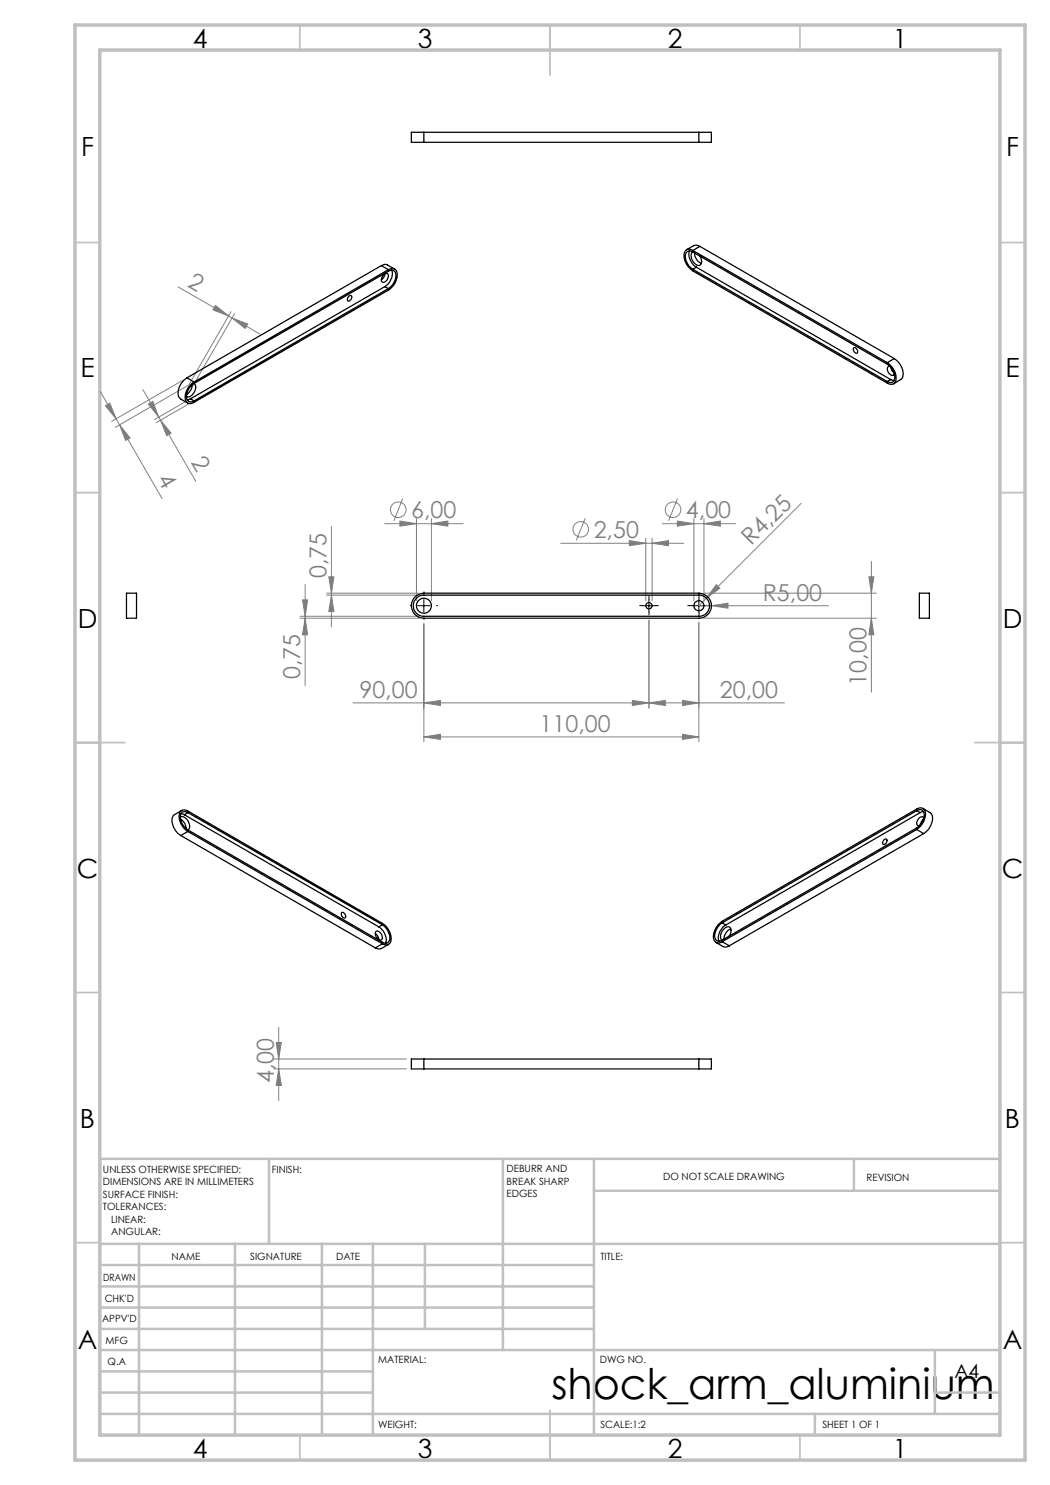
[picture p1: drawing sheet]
<svg xmlns="http://www.w3.org/2000/svg" width="210mm" height="297mm" viewBox="0 0 210 297" stroke-linecap="round" stroke-linejoin="round" font-family="sans-serif">
<g fill="none" stroke="#808080" stroke-width=".2">
<path d="M35.6 57.4l10.1 5.8M20 78.3l3.2 5.4M28.6 77.9l3.1 5.5M36.5 76.1l-14.2 8.2M37.9 76.9l-14.9 8.6M43.1 61.1l2.6 2.1-3.1-1.2zM45.7 63.2l.7 .4M46.2 62.3l-8.3 14.5M46.4 63.6l5.5 3.2M46.4 63.6l3.1 1.2-.5 .9zM46.9 62.7l-8.3 14.4M21.1 81.2l.9-.6 1.2 3.1z"/>
<path d="M23.2 83.7l.7 1.3M23.9 85l8.5 14.7M23.9 85l2.1 2.6-.9 .5zM29.7 80.8l.9-.5 1.1 3.1zM31.7 83.4l.4 .6M32.1 84l2.1 2.6-.9 .5zM32.1 84l7.1 12.3M37.2 80.3l-6.3 3.6M37.9 80.7l-6.6 3.8M80.5 99.7l-1.7 4.5M135.5 99.7l-1.8 4.5M60.5 120h1l-.5 3.3z"/>
<path d="M61 116.9v20.2M65.3 119h18.5M65.3 118.6h18.5M65.8 115.4h1l-.5 3.2zM66.3 119l.5 3.3h-1zM66.3 105.3v20.1M76.9 104.7h15.7M80 104.2l3.3 .5-3.3 .5zM83.3 103.7v16.5M86.3 104.7l3.3-.5v1zM86.3 103.7v16.5M112.1 108.7h24.7"/>
<path d="M117.1 103.6l-1.8 4.5M125.9 108.1l3.3 .6-3.3 .4zM129.2 107.6v12.6M130.4 108.7l3.3-.6v1zM130.4 107.6v12.6M132.4 104.7h14.7M135.5 104.2l3.3 .5-3.3 .5zM138.8 103.7v16.5M140.8 104.7l3.3-.5v1zM140.8 103.7v16.5M140.8 118.6h34.5M143.3 116.9l.7 .7-2.7 2z"/>
<path d="M160.2 100.7l-20.4 20.4h25.9M173.8 115.4h1l-.5 3.2zM174.3 112.3v26.1M60 123.6h23.8M60 123.3h23.8M61 123.6l.5 3.4h-1zM84.8 124.6v23.8M129.8 124v17.6M139.8 124.4v24M140.8 123.6h34.5M142.3 121.1l3.3-.5v1zM174.3 123.6l.5 3.4h-1z"/>
<path d="M70.6 140.6h86.3M84.8 147.4l3.3-.5v1zM84.8 140.6l3.3-.5v1zM84.8 147.4h55M126.5 140.1l3.3 .5-3.3 .5zM129.8 140.6l3.3-.5v1zM136.5 146.9l3.3 .5-3.3 .5zM136.5 140.1l3.3 .5-3.3 .5zM54.8 211.8h26.5M54.8 213.8h26.5M55.2 208.5h1.1l-.6 3.3zM55.7 205.5v14.6"/>
<path d="M55.7 213.8l.6 3.3h-1.1z"/>
<circle cx="79.7" cy="101.9" r="1.55"/>
<circle cx="116.2" cy="105.9" r="1.55"/>
<circle cx="134.6" cy="101.9" r="1.55"/>
</g>
<path d="M84.8 118.6v-.2M129.8 119.9v-.6M139.8 119.9v-1M82.3 121.1h-.3M84.8 123.6v.3M87.3 121.1h.2M128.5 121.1h-.6M129.8 122.4v.6M131 121.1h.7M138.5 121.1h-1M139.8 122.4v1M141 121.1h1" fill="none" stroke="#000" stroke-width=".2" stroke-dasharray="15.2 1.3 1.3 1.3"/>
<path d="M84.8 119.9v2.5M129.8 119.9v2.5M139.8 119.9v2.5M83.5 121.1h2.5M128.5 121.1h2.5M138.5 121.1h2.5" fill="none" stroke="#000" stroke-width=".2"/>
<g fill="none" stroke="#c0c0c0" stroke-width=".35">
<path d="M60 5v5M110 5v10M160 5v5M15 48.5h5M200 48.5h5M15 98.5h5M200 98.5h5M15 148.5h10M195 148.5h10M15 198.5h5M200 198.5h5M15 248.5h5"/>
<path d="M200 248.5h5M60 287v5M110 282v10M160 287v5"/>
</g>
<g fill="none" stroke="#c0c0c0" stroke-width=".5">
<path d="M53.8 231.8v17M100.6 231.8v38.2M118.8 231.8v55.2M118.8 238.2h81.2M170.8 231.8v6.4M200 231.8h-180v55.2M20 248.8h180M20 257.3h98.8M20 253h98.8M27.8 248.8v38.2M47 248.8v38.2M64.4 248.8v38.2"/>
<path d="M74.6 248.8v38.2M85 248.8v17M20 265.8h98.8M20 261.5h98.8M20 278.5h54.6M20 274.3h54.6M20 270h180M187 278.5h13M187 270v12.8M20 282.8h180M163 282.8v4.2"/>
</g>
<path d="M15 5h190v287h-190zM20 10h180v277h-180z" fill="none" stroke="#c0c0c0" stroke-width=".7"/>
<g fill="#808080">
<path d="M142.3 121.1l3.3-.5v1z"/>
<path d="M143.3 116.9l.7 .7-2.7 2z"/>
<path d="M23.9 85l2.1 2.6-.9 .5zM21.1 81.2l.9-.6 1.2 3.1z"/>
<path d="M136.5 140.1l3.3 .5-3.3 .5zM129.8 140.6l3.3-.5v1z"/>
<path d="M84.8 147.4l3.3-.5v1zM136.5 146.9l3.3 .5-3.3 .5zM84.8 140.6l3.3-.5v1zM126.5 140.1l3.3 .5-3.3 .5zM135.5 104.2l3.3 .5-3.3 .5zM140.8 104.7l3.3-.5v1zM125.9 108.1l3.3 .6-3.3 .4zM130.4 108.7l3.3-.6v1zM80 104.2l3.3 .5-3.3 .5zM86.3 104.7l3.3-.5v1z"/>
<path d="M66.3 119l.5 3.3h-1zM65.8 115.4h1l-.5 3.2zM61 123.6l.5 3.4h-1zM60.5 120h1l-.5 3.3z"/>
<path d="M173.8 115.4h1l-.5 3.2zM174.3 123.6l.5 3.4h-1zM55.2 208.5h1.1l-.6 3.3zM55.7 213.8l.6 3.3h-1.1z"/>
<path d="M29.7 80.8l.9-.5 1.1 3.1zM32.1 84l2.1 2.6-.9 .5z"/>
<path d="M43.1 61.1l2.6 2.1-3.1-1.2zM46.4 63.6l3.1 1.2-.5 .9z"/>
</g>
<g fill="none" stroke="#000" stroke-width=".25">
<path d="M84.8 26.5h-2.5v2h2.5M84.8 26.5v2M84.8 28.5h55M84.8 26.5h55M139.8 26.5h2.5v2h-2.5M139.8 26.5v2M69.7 59.3a.4 .4 0 0 1 .6-.1 .4 .4 0 0 1-.1 .6 .39 .39 0 0 1-.3 .4 .39 .39 0 0 1-.4-.3zM76.3 53.1l.6-.2h.5l1.6 .9M76.3 53.1l1.4 .8M76.3 53.1l-38.9 22.5M76.8 54.9a.52 .52 0 0 1 .7-.2 .52 .52 0 0 1 .1 .8 .93 .93 0 0 1-1.2 .9 1.09 1.09 0 0 1 .4-1.5zM77 54.7a1.72 1.72 0 0 1-.7 1.3"/>
<path d="M77 57.3l-38.9 22.5M77 57.3l.7 .4M77.7 57.7a2.82 2.82 0 0 0 1.3-3.4l-.5-.3-.8 .3-38.9 22.4M77.7 53.9a1.13 1.13 0 0 1 1.4 0 1.13 1.13 0 0 1 .3 1.3 4 4 0 0 1-1.7 2.8l-38.9 22.5a1.12 1.12 0 0 1-1.4 0 1.12 1.12 0 0 1-.4-1.3 3.8 3.8 0 0 1 1.8-2.8M77.7 57.7l-38.9 22.5M77.7 53.9l-38.9 22.5M78.4 54a2.93 2.93 0 0 1-1.4 3.3M137.9 50.2a2.97 2.97 0 0 0 1.4 3.2M138.6 50.1a1.12 1.12 0 0 0-1.4-.1 1.12 1.12 0 0 0-.4 1.4 4 4 0 0 0 1.8 2.8l38.8 22.4a1.12 1.12 0 0 0 1.5 .1 1.12 1.12 0 0 0 .3-1.4 4 4 0 0 0-1.8-2.8M138.6 50.4l38.8 22.4a2.84 2.84 0 0 1 1.3 3.5l-.4 .2-.9-.2M138.6 50.4a.95 .95 0 0 0-1.2 0 .95 .95 0 0 0-.3 1.1 3.3 3.3 0 0 0 1.5 2.4M138.6 50.4a1.52 1.52 0 0 0 .4 2.3 .73 .73 0 0 0 .9 .4 .73 .73 0 0 0 .4-1l-.3-.9"/>
<path d="M138.6 53.9l38.8 22.4M138.6 50.1l38.8 22.4M138.9 50.6a2.2 2.2 0 0 0 1.4 2.1M139.3 53.4l38.9 22.5M139.3 53.4l-.7 .5M140 49.3l-.5-.2h-.6l-1.6 .8M140 49.3l-1.4 .8M140 49.3l38.9 22.4M37.4 75.6a3.4 3.4 0 0 0-1.6 3.9l1.7 1.1M37.4 75.6l1.4 .8M38.1 79.8l-.7 .2M38.1 79.8l.7 .4"/>
<path d="M38.5 76.9a2.33 2.33 0 0 1-1.2 2M38.8 76.7a2.88 2.88 0 0 0-1.3 3.4l.5 .3 .8-.2M38.8 76.7a1.79 1.79 0 0 1-.8 2.6h-.7M170.7 69.6a.63 .63 0 0 1 .7 .3 .63 .63 0 0 1-.1 .8 .82 .82 0 0 1-.6-1.1zM178 73.3a.51 .51 0 0 0-.6 .2 .51 .51 0 0 0 .1 .7 .99 .99 0 0 0 1.2 .8l.2-.2M178.2 75.9l.6 .2M178.2 73.5l.2 .6 .4 .4M178.2 75.9l-.8 .4M178.9 71.7a3.4 3.4 0 0 1 1.5 4l-1.7 1.1M178.9 71.7l-1.5 .8M25.3 118.6h2v5h-2zM83 119.4l.8-.6 1-.2h55a2.5 2.5 0 0 1 2.5 2.5 2.5 2.5 0 0 1-2.5 2.5h-55a2.51 2.51 0 0 1-2.3-1.5 2.51 2.51 0 0 1 .5-2.7z"/>
<path d="M83.4 119.6l.5-.4 .6-.2h55.3a2.12 2.12 0 0 1 2.1 2.1 2.12 2.12 0 0 1-2.1 2.2h-55a2.1 2.1 0 0 1-2-1.4 2.1 2.1 0 0 1 .6-2.3zM183.9 118.6h2v5h-2zM36.1 163.4a1.66 1.66 0 0 1 1.8 1.9v.4l-.3 .3M36.1 163.8a2.33 2.33 0 0 1 1.1 1.9M36.2 167.1l38.9 22.5M36.2 162.7l.7 .2M36.3 162.1l-1.4 .8a2.17 2.17 0 0 0 0 2.9l.6 .8 .7 .5M36.9 162.9l38.9 22.5M37.6 166.3a3.4 3.4 0 0 1-1.5-4 1.13 1.13 0 0 1 1.5-.1l38.9 22.5a3.4 3.4 0 0 1 1.5 3.9 1.13 1.13 0 0 1-1.5 .2M37.6 166l38.9 22.5a.96 .96 0 0 0 1.2 0 .96 .96 0 0 0 .3-1.2 3.5 3.5 0 0 0-1.5-2.3M37.6 162.5a.96 .96 0 0 0-1.2 0 .96 .96 0 0 0-.3 1.2 3.3 3.3 0 0 0 1.5 2.3M37.6 166.3l-1.4 .8"/>
<path d="M37.6 162.5l38.9 22.5M37.6 166.3l38.9 22.5M37.6 162.5l-.7 .4M176.7 168a.39 .39 0 0 1 .7-.1 .39 .39 0 0 1-.1 .6 .4 .4 0 0 1-.6 .4 .4 .4 0 0 1 0-.7zM183.3 165.9a3.5 3.5 0 0 0 1.7-3.8 1.02 1.02 0 0 0-1.7-.3l-38.9 22.5a3.4 3.4 0 0 0-1.5 3.9 1.04 1.04 0 0 0 1.5 .1M183.3 162.1a.95 .95 0 0 1 1.2 0 .95 .95 0 0 1 .3 1.1 3.3 3.3 0 0 1-1.5 2.4l-38.9 22.4M183.3 165.9l1.4 .8M183.3 162.1l-38.9 22.5M183.3 165.9l-38.9 22.4M183.3 162.1l.7 .4M184 162.5l-38.8 22.5M184.6 161.7l1.4 .8a2.13 2.13 0 0 1 0 2.9l-.4 .5-.9 .8"/>
<path d="M184.6 163.9l-.6 1.1M184.7 162.3l-.7 .2M184.7 163.7a.62 .62 0 0 0-.6-.3 .62 .62 0 0 0-.5 .5 .77 .77 0 0 0 .1 1.3l.2-.1M184.7 166.7l-38.8 22.5M68.3 182.6a.63 .63 0 0 1 .7 .3 .63 .63 0 0 1-.1 .7 .82 .82 0 0 1-.6-1zM75.1 186.7a1.56 1.56 0 0 1 .7 1.2M75.2 186.3a1.13 1.13 0 0 1 1.1 1.6 1.08 1.08 0 0 1-1.2-1.4zM75.8 185.4a3 3 0 0 1 1.3 3.3M76.5 188.8l-1.4 .8M76.5 185l-.7 .4M77.7 188.9l-1.6 .9-1-.2M143.2 188.5l1.6 .9h.6l.5-.2"/>
<path d="M144.4 184.6a3 3 0 0 0-1.3 3.2 .85 .85 0 0 0 1.3 .2M144.4 188.3l1.5 .9M144.4 184.6l.8 .4M145.2 185a2.97 2.97 0 0 0-1.4 3.2M145.8 187.2a1.15 1.15 0 0 0-.1-1.9 1.91 1.91 0 0 0-1.4 2.6l.2 .1M146.2 185.8a2.24 2.24 0 0 0-1.4 2M84.8 211.8h-2.5v2h2.5M84.8 211.8v2M84.8 211.8h55M84.8 213.8h55M139.8 211.8h2.5v2h-2.5M139.8 211.8v2"/>
<circle cx="84.8" cy="121.1" r="1.5"/>
<circle cx="129.8" cy="121.1" r=".62"/>
<circle cx="139.8" cy="121.2" r="1"/>
</g>
<text font-size="8.5" x="110.3" y="279.7">shock_arm_aluminium</text>
<g font-size="5.3">
<text x="38.5" y="9.5">4</text>
<text x="83.5" y="9.5">3</text>
<text x="133.6" y="9.5">2</text>
<text x="178.6" y="9.5">1</text>
<text x="16.2" y="31.3">F</text>
<text x="201.2" y="31.3">F</text>
<text x="16.1" y="75.5">E</text>
<text x="201.1" y="75.5">E</text>
<text x="15.5" y="125.5">D</text>
<text x="200.5" y="125.5">D</text>
<text x="15.4" y="175.5">C</text>
<text x="200.4" y="175.5">C</text>
<text x="16" y="225.5">B</text>
<text x="201" y="225.5">B</text>
<text x="15.5" y="269.8">A</text>
<text x="200.5" y="269.8">A</text>
<text x="38.5" y="291.5">4</text>
<text x="83.5" y="291.5">3</text>
<text x="133.6" y="291.5">2</text>
<text x="178.6" y="291.5">1</text>
</g>
<g font-size="4.7" fill="#808080">
<text x="37.3" y="57.1" transform="rotate(30 37.3 57.1)">2</text>
<text x="31.4" y="95.9" transform="rotate(60 31.4 95.9)">4</text>
<text x="38.1" y="92.4" transform="rotate(60 38.1 92.4)">2</text>
<text x="82.2" y="103.6">6,00</text>
<text x="118.7" y="107.6">2,50</text>
<text x="137.2" y="103.6">4,00</text>
<text x="150.2" y="109.3" transform="rotate(-45 150.2 109.3)">R4,25</text>
<text x="65.3" y="115.7" transform="rotate(-90 65.3 115.7)">0,75</text>
<text x="152.6" y="120.1">R5,00</text>
<text x="60" y="135.8" transform="rotate(-90 60 135.8)">0,75</text>
<text x="173.3" y="137.1" transform="rotate(-90 173.3 137.1)">10,00</text>
<text x="71.9" y="139.6">90,00</text>
<text x="144" y="139.6">20,00</text>
<text x="107.9" y="146.3">110,00</text>
<text x="54.8" y="216.6" transform="rotate(-90 54.8 216.6)">4,00</text>
</g>
<text font-size="3.9" x="190.9" y="275.5">A4</text>
<g font-size="2">
<text x="20.6" y="234.6">UNLESS OTHERWISE SPECIFIED:</text>
<text x="20.6" y="237.1">DIMENSIONS ARE IN MILLIMETERS</text>
<text x="20.6" y="239.6">SURFACE FINISH:</text>
<text x="54.4" y="234.6">FINISH:</text>
<text x="101.3" y="234.5">DEBURR AND</text>
<text x="101.3" y="237">BREAK SHARP</text>
<text x="101.3" y="239.5">EDGES</text>
<text x="132.6" y="236">DO NOT SCALE DRAWING</text>
<text x="173.3" y="236.2">REVISION</text>
<text x="20.6" y="242.1">TOLERANCES:</text>
<text x="22.2" y="244.6">LINEAR:</text>
<text x="22.2" y="247.1">ANGULAR:</text>
<text x="34.3" y="252">NAME</text>
<text x="50" y="251.9">SIGNATURE</text>
<text x="67.2" y="251.9">DATE</text>
<text x="120.1" y="251.9">TITLE:</text>
<text x="20.6" y="256.1">DRAWN</text>
<text x="20.9" y="260.3">CHK'D</text>
<text x="20.4" y="264.4">APPV'D</text>
<text x="21.1" y="268.8">MFG</text>
<text x="21.5" y="273">Q.A</text>
<text x="75.6" y="272.5">MATERIAL:</text>
<text x="120" y="272.5">DWG NO.</text>
<text x="75.6" y="285.5">WEIGHT:</text>
<text x="120.1" y="285.6">SCALE:1:2</text>
<text x="164.5" y="285.6">SHEET 1 OF 1</text>
</g>
</svg>
